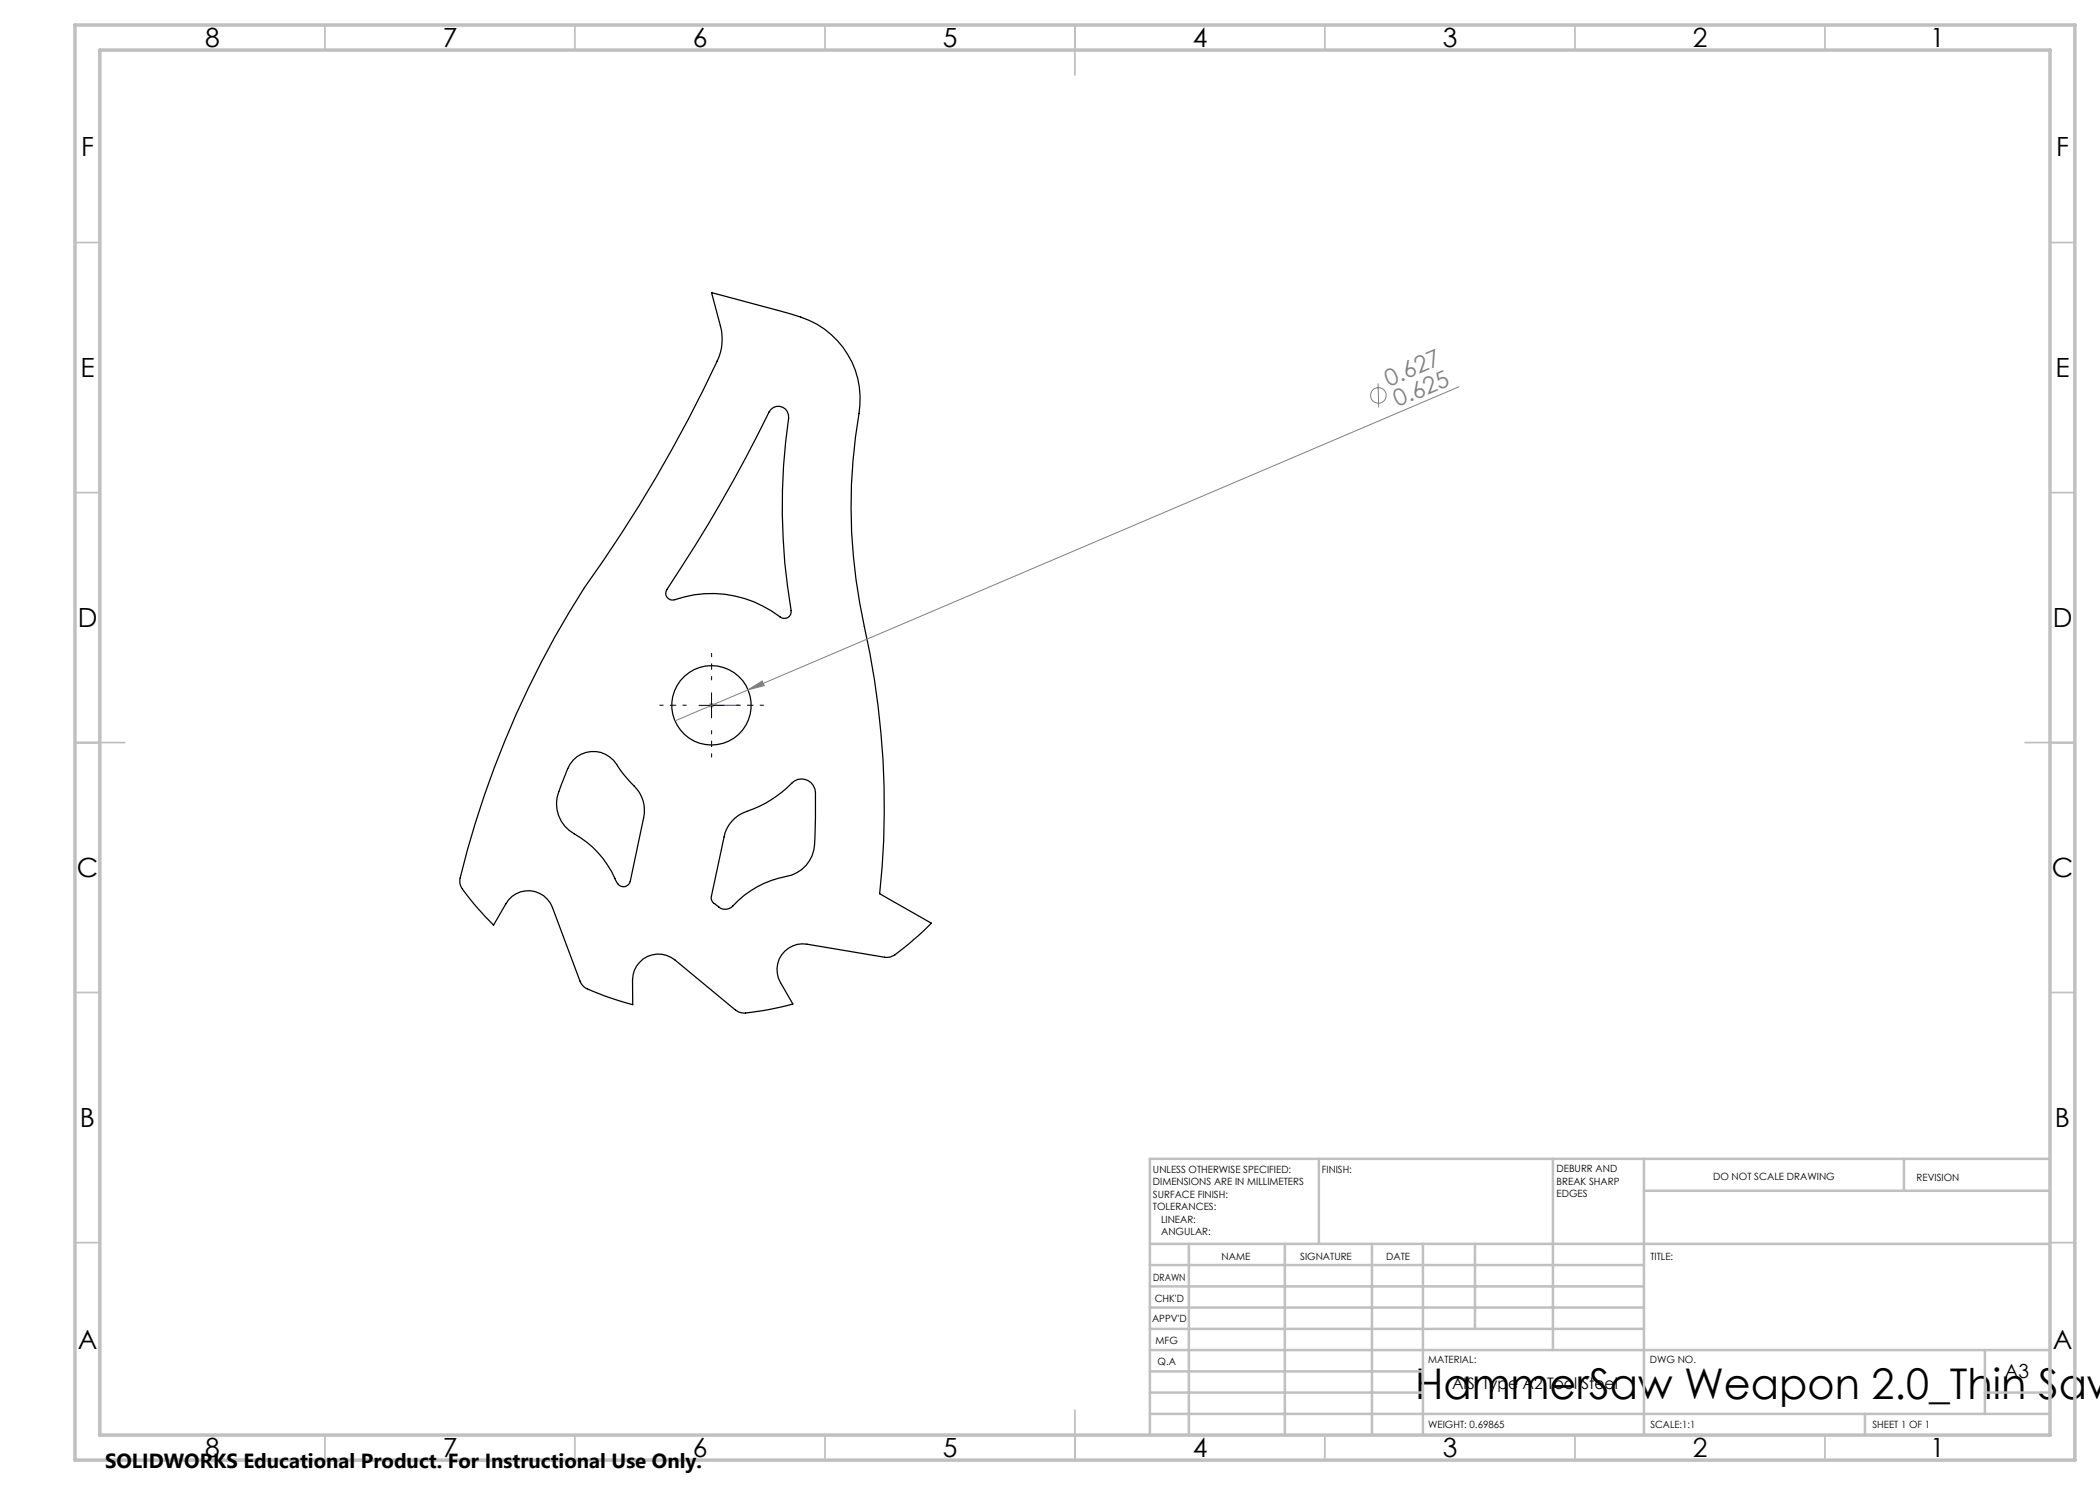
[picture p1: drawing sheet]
<svg xmlns="http://www.w3.org/2000/svg" width="420mm" height="297mm" viewBox="0 0 420 297" stroke-linecap="round" stroke-linejoin="round" font-family="sans-serif">
<g fill="none" stroke="#000" stroke-width=".25">
<path d="M142.3 58.5l14.4 3.9a29 29 0 0 1 8.2 3.4 17.2 17.2 0 0 1 6.9 16.9 110 110 0 0 0 1.1 42.6 163.3 163.3 0 0 1 3 53.4l10.4 5.9a48.9 48.9 0 0 1-7.8 6.6l-.5 .2-.8 .1-15.8-2.7a5.2 5.2 0 0 0-5.1 2.2 5.2 5.2 0 0 0-.2 5.5l2.5 4.3a50.7 50.7 0 0 1-10 1.8l-.8-.2-.7-.4-12.1-10a5.2 5.2 0 0 0-5.5-.7 5.2 5.2 0 0 0-3 4.7v4.9a44.4 44.4 0 0 1-9.7-3.6l-.8-1.1-5.5-14.7a5.1 5.1 0 0 0-4.4-3.4 5.1 5.1 0 0 0-4.9 2.7l-2.5 4.2a44.9 44.9 0 0 1-6.6-7.9l-.1-1a190.1 190.1 0 0 1 24.9-58.6 283.2 283.2 0 0 0 26.9-46.1 10.2 10.2 0 0 0 .3-6.2zM154.2 81.9a2.08 2.08 0 0 1 2.4-.4 2.08 2.08 0 0 1 1.1 2.1 125.7 125.7 0 0 0 .5 38.9 1.35 1.35 0 0 1-2.2 .9 22.7 22.7 0 0 0-21.5-3.4 1.35 1.35 0 0 1-1.2-.7 1.35 1.35 0 0 1 .1-1.4 308.3 308.3 0 0 0 20.4-35.5zM114.7 152a5.6 5.6 0 0 1 9 1.5l2.1 2.7a7.5 7.5 0 0 1 2.9 7.3l-2.7 12.8a1.5 1.5 0 0 1-1.5 1 1.5 1.5 0 0 1-1.3-1.2 19.5 19.5 0 0 0-8.4-9.3 7.1 7.1 0 0 1-2.6-9.6l.9-2.3a8.3 8.3 0 0 1 1.6-2.9zM146.4 164.2a8 8 0 0 1 4.2-2.4 25.4 25.4 0 0 0 8.3-5.6 2.77 2.77 0 0 1 4.2 2.3l-.1 7.8a11.5 11.5 0 0 1-1.1 5.9 6.8 6.8 0 0 1-4.7 3.1 19.3 19.3 0 0 0-10.9 6.2 2.44 2.44 0 0 1-3.1-.6l-.1-.1a1.4 1.4 0 0 1-.8-1.5l2.5-11.9a6.4 6.4 0 0 1 1.6-3.2z"/>
<circle cx="142.3" cy="141.1" r="7.9"/>
</g>
<g fill="none" stroke="#808080" stroke-width=".2">
<path d="M275.6 76.7l.1 4.8M291.8 77.4l-142.2 60.6M149.6 138l2.8-1.8 .5 .9zM149.6 138l-14.6 6.2M141.8 141.1h1M142 140.7l.7 .7M142.3 140.6v1M142.7 140.7l-.7 .7"/>
<circle cx="275.7" cy="79.1" r="1.55"/>
</g>
<path d="M142.2 141.1h.3zM142.3 141.1h.1M142.3 141.1h5.5M143.4 141.1h-.6h.6M147.8 141.1h-.6h.6" fill="none" stroke="#00f" stroke-width=".2"/>
<path d="M142.3 136v-5.4M137.3 141h-5.4M142.3 146v5.5M147.3 141h5.5" fill="none" stroke="#000" stroke-width=".2" stroke-dasharray="15.2 1.3 1.3 1.3" stroke-dashoffset="14.4" stroke-linecap="butt"/>
<g fill="none" stroke="#c0c0c0" stroke-width=".35">
<path d="M65 5v5M115 5v5M165 5v5M215 5v10M265 5v5M315 5v5M365 5v5M15 48.5h5M410 48.5h5M15 98.5h5M410 98.5h5M15 148.5h10"/>
<path d="M405 148.5h10M15 198.5h5M410 198.5h5M15 248.5h5M410 248.5h5M65 287v5M115 287v5M165 287v5M215 282v10M265 287v5M315 287v5M365 287v5"/>
</g>
<g fill="none" stroke="#c0c0c0" stroke-width=".5">
<path d="M263.8 231.8v17M310.6 231.8v38.2M328.8 231.8v55.2M328.8 238.2h81.2M380.8 231.8v6.4M410 231.8h-180v55.2M230 248.8h180M230 257.3h98.8M230 253h98.8M237.8 248.8v38.2M257 248.8v38.2M274.4 248.8v38.2"/>
<path d="M284.6 248.8v38.2M295 248.8v17M230 265.8h98.8M230 261.5h98.8M230 278.5h54.6M230 274.3h54.6M230 270h180M397 278.5h13M397 270v12.8M230 282.8h180M373 282.8v4.2"/>
</g>
<path d="M15 5h400v287h-400zM20 10h390v277h-390z" fill="none" stroke="#c0c0c0" stroke-width=".7"/>
<path d="M142.3 138.6v5M139.8 141.1h5" fill="none" stroke="#000" stroke-width=".2"/>
<g fill="#00f">
<path d="M147.2 141.1h.6zM142.2 141.1h.3z"/>
<path d="M142.8 141.1h.6zM142.2 141.1h.3z"/>
</g>
<path d="M149.6 138l2.8-1.8 .5 .9z" fill="#808080"/>
<text font-size="8.5" x="283" y="279.7">HammerSaw Weapon 2.0_Thin Saw</text>
<g font-size="5.3">
<text x="41" y="9.5">8</text>
<text x="88.5" y="9.5">7</text>
<text x="138.5" y="9.5">6</text>
<text x="188.5" y="9.5">5</text>
<text x="238.5" y="9.5">4</text>
<text x="288.5" y="9.5">3</text>
<text x="338.5" y="9.5">2</text>
<text x="386" y="9.5">1</text>
<text x="16.2" y="31.2">F</text>
<text x="411.2" y="31.2">F</text>
<text x="16.1" y="75.5">E</text>
<text x="411.1" y="75.5">E</text>
<text x="15.5" y="125.5">D</text>
<text x="410.5" y="125.5">D</text>
<text x="15.4" y="175.5">C</text>
<text x="410.4" y="175.5">C</text>
<text x="16" y="225.5">B</text>
<text x="411" y="225.5">B</text>
<text x="15.5" y="269.7">A</text>
<text x="410.5" y="269.7">A</text>
<text x="41" y="291.5">8</text>
<text x="88.5" y="291.5">7</text>
<text x="138.5" y="291.5">6</text>
<text x="188.5" y="291.5">5</text>
<text x="238.5" y="291.5">4</text>
<text x="288.5" y="291.5">3</text>
<text x="338.5" y="291.5">2</text>
<text x="386" y="291.5">1</text>
</g>
<g font-size="4.7" fill="#808080">
<text x="277.7" y="77.3" transform="rotate(-23 277.7 77.3)">0.627</text>
<text x="279.5" y="81.5" transform="rotate(-23 279.5 81.5)">0.625</text>
</g>
<text font-size="4.1" x="21" y="293.7">SOLIDWORKS Educational Product. For Instructional Use Only.</text>
<text font-size="3.9" x="400.9" y="275.5">A3</text>
<text font-size="3.2" x="290.4" y="277.9">AISI Type A2 Tool Steel</text>
<g font-size="2">
<text x="230.6" y="234.6">UNLESS OTHERWISE SPECIFIED:</text>
<text x="230.6" y="237.1">DIMENSIONS ARE IN MILLIMETERS</text>
<text x="230.6" y="239.6">SURFACE FINISH:</text>
<text x="264.4" y="234.6">FINISH:</text>
<text x="311.3" y="234.5">DEBURR AND</text>
<text x="311.3" y="237">BREAK SHARP</text>
<text x="311.3" y="239.5">EDGES</text>
<text x="342.6" y="236">DO NOT SCALE DRAWING</text>
<text x="383.3" y="236.2">REVISION</text>
<text x="230.6" y="242.1">TOLERANCES:</text>
<text x="232.2" y="244.6">LINEAR:</text>
<text x="232.2" y="247.1">ANGULAR:</text>
<text x="244.3" y="252">NAME</text>
<text x="260" y="251.9">SIGNATURE</text>
<text x="277.2" y="251.9">DATE</text>
<text x="330.1" y="251.9">TITLE:</text>
<text x="230.6" y="256.1">DRAWN</text>
<text x="230.9" y="260.3">CHK'D</text>
<text x="230.4" y="264.4">APPV'D</text>
<text x="231.1" y="268.8">MFG</text>
<text x="231.5" y="273">Q.A</text>
<text x="285.6" y="272.5">MATERIAL:</text>
<text x="330" y="272.5">DWG NO.</text>
<text x="285.6" y="285.5">WEIGHT: 0.69865</text>
<text x="330.1" y="285.6">SCALE:1:1</text>
<text x="374.5" y="285.6">SHEET 1 OF 1</text>
</g>
</svg>
